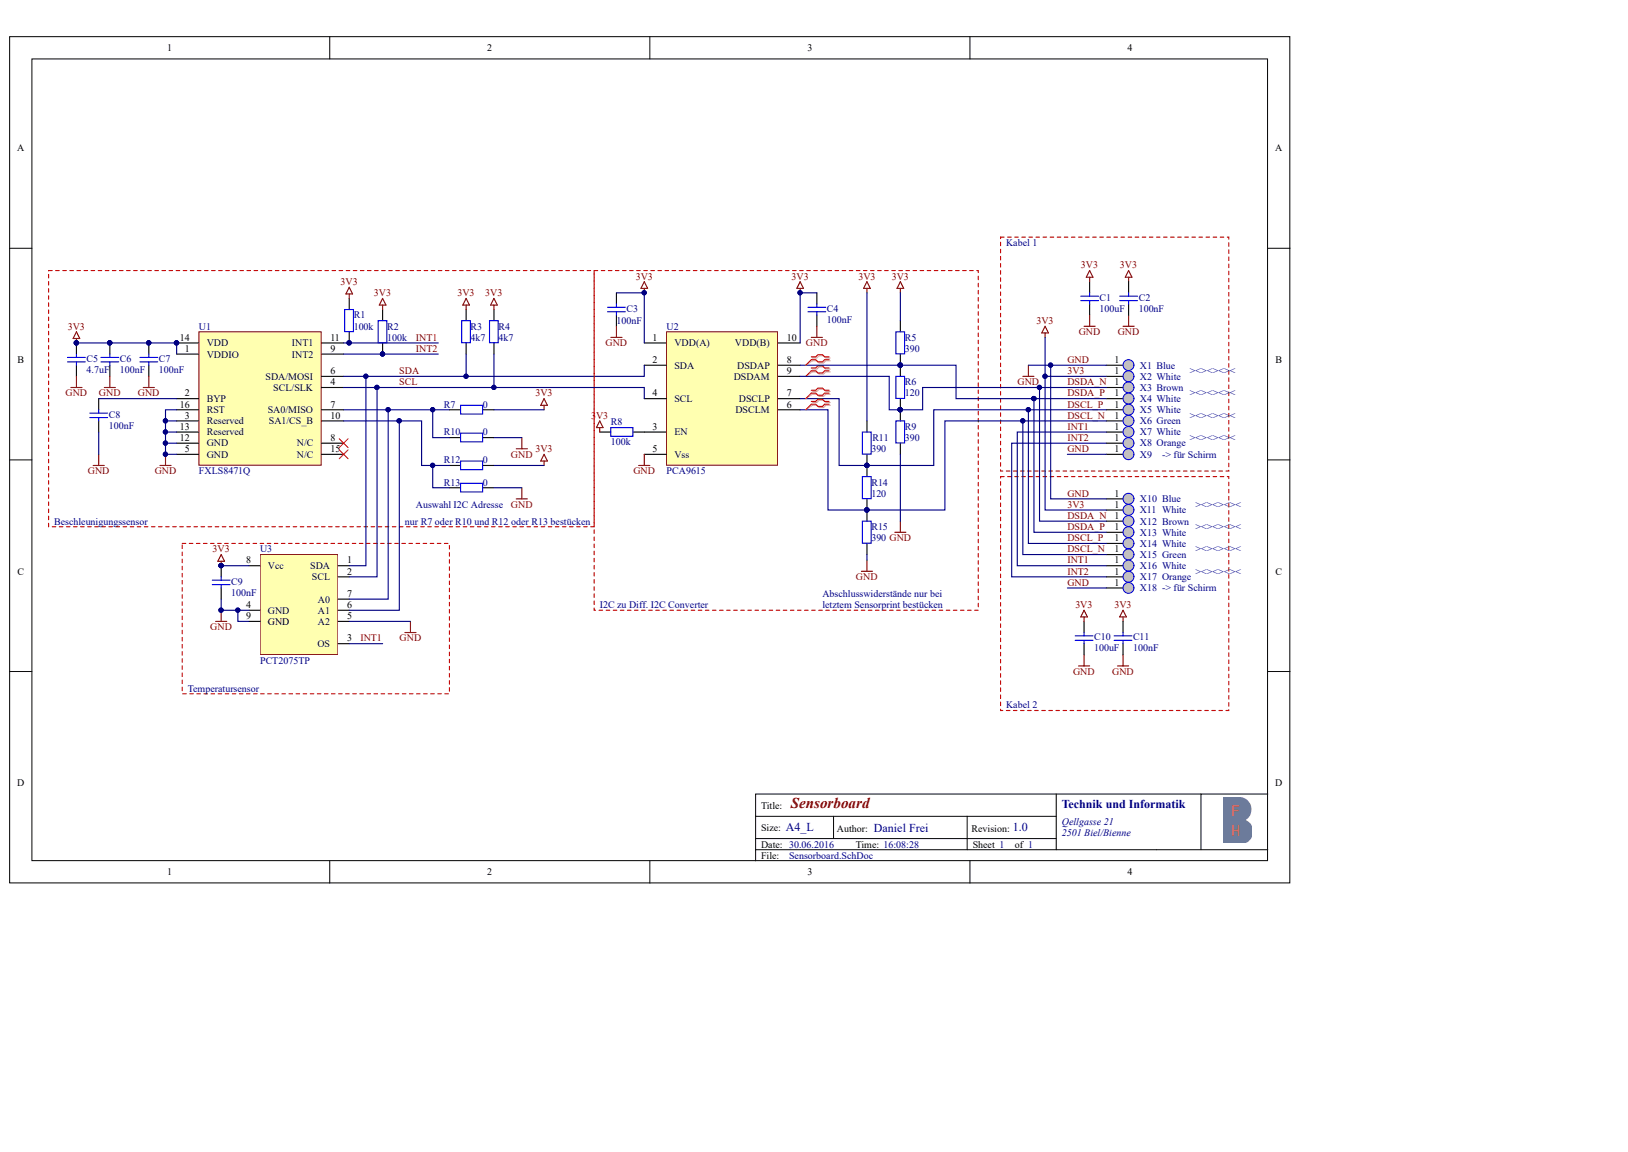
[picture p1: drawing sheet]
# Altium project Sensorboard.PrjPcb
1 sheet, 47 parts. Net scope: global (net labels, ports and power ports of the same name join across sheets).
Board file: Sensorboard.PcbDoc

## Sheet Sensorboard.SchDoc: Sensorboard
size A4; CheckedBy: <UPN>; Author: Daniel Frei; CompanyName: Berner Fachhochschule; DrawnBy: freid2; Organization: Technik und Informatik; Address1: Qellgasse 21; Address2: 2501 Biel/Bienne; DocumentNumber: <DOC NO>; Revision: 1.0; SheetNumber: 1; SheetTotal: 1

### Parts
C1  100uF  [CAPC3225[1210]X120]
C2  100nF  [CAPC1005[0402]X50]
C3  100nF  [CAPC1005[0402]X50]
C4  100nF  [CAPC1005[0402]X50]
C5  4.7uF  [CAPC1608[0603]X80]
C6  100nF  [CAPC1005[0402]X50]
C7  100nF  [CAPC1005[0402]X50]
C8  100nF  [CAPC1005[0402]X50]
C9  100nF  [CAPC1005[0402]X50]
C10  100uF  [CAPC3225[1210]X120]
C11  100nF  [CAPC1005[0402]X50]
R1  100k  [RESC1005[0402]X35]
R2  100k  [RESC1005[0402]X35]
R3  4k7  [RESC1005[0402]X35]
R4  4k7  [RESC1005[0402]X35]
R5  390  [RESC1005[0402]X35]
R6  120  [RESC1005[0402]X35]
R7  0  [RESC1005[0402]X35]
R8  100k  [RESC1005[0402]X35]
R9  390  [RESC1005[0402]X35]
R10  0  [RESC1005[0402]X35]
R11  390  [RESC1005[0402]X35]
R12  0  [RESC1005[0402]X35]
R13  0  [RESC1005[0402]X35]
R14  120  [RESC1005[0402]X35]
R15  390  [RESC1005[0402]X35]
U1  FXLS8471Q  [16 LEAD QFN]
U2  PCA9615  [TSSOP10]
U3  PCT2075TP  [HWSON8]
X1  Loch  [Loch]  (value not drawn)
X2  Loch  [Loch]  (value not drawn)
X3  Loch  [Loch]  (value not drawn)
X4  Loch  [Loch]  (value not drawn)
X5  Loch  [Loch]  (value not drawn)
X6  Loch  [Loch]  (value not drawn)
X7  Loch  [Loch]  (value not drawn)
X8  Loch  [Loch]  (value not drawn)
X9  Loch  [Loch _gross]  (value not drawn)
X10  Loch  [Loch]  (value not drawn)
X11  Loch  [Loch]  (value not drawn)
X12  Loch  [Loch]  (value not drawn)
X13  Loch  [Loch]  (value not drawn)
X14  Loch  [Loch]  (value not drawn)
X15  Loch  [Loch]  (value not drawn)
X16  Loch  [Loch]  (value not drawn)
X17  Loch  [Loch]  (value not drawn)
X18  Loch  [Loch _gross]  (value not drawn)

### Blocks framed on the sheet
Temperatursensor: C9 U3

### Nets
3V3: C1.2 C2.2 C3.2 C4.2 C5.2 C6.2 C7.2 C9.2 C10.2 C11.2 R1.2 R2.2 R3.2 R4.2 R5.2 R7.2 R8.1 R11.2 R12.2 U1.1(VDDIO) U1.14(VDD) U2.1(VDD(A)) U2.10(VDD(B)) U3.8(Vcc) X2.1 X11.1
GND: C1.1 C2.1 C3.1 C4.1 C5.1 C6.1 C7.1 C8.1 C9.1 C10.1 C11.1 R9.1 R10.2 R13.2 R15.1 U1.3(Reserved) U1.5(GND) U1.12(GND) U1.13(Reserved) U1.16(RST) U2.5(Vss) U3.4(GND) U3.5(A2) U3.9(GND) X1.1 X9.1 X10.1 X18.1
DSCL_N: R14.1 R15.2 U2.6(DSCLM) X6.1 X15.1
DSCL_P: R11.1 R14.2 U2.7(DSCLP) X5.1 X14.1
DSDA_N: R6.1 R9.2 U2.9(DSDAM) X3.1 X12.1
DSDA_P: R5.1 R6.2 U2.8(DSDAP) X4.1 X13.1
INT1: R1.1 U1.11(INT1) U3.3(OS) X7.1 X16.1
INT2: R2.1 U1.9(INT2) X8.1 X17.1
SCL: R4.1 U1.4(SCL/SLK) U2.4(SCL) U3.2(SCL)
SDA: R3.1 U1.6(SDA/MOSI) U2.2(SDA) U3.1(SDA)
NetC8_2: C8.2 U1.2(BYP)
NetR7_1: R7.1 R10.1 U1.7(SA0/MISO) U3.7(A0)
NetR8_2: R8.2 U2.3(EN)
NetR12_1: R12.1 R13.1 U1.10(SA1/CS_B) U3.6(A1)

Not connected (* = marked no-connect by the designer): U1 8(N/C)* 15(N/C)*

### Layout directives
differential pair: DSCL_N, DSCL_P, DSDA_N, DSDA_P

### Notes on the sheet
- Kabel 1
- Blue
- White
- Brown
- ><><><><
- Green
- Orange
- -> für Schirm
- (near R13) Auswahl I2C Adresse
- Beschleunigungssensor
- (near R13) nur R7 oder R10 und R12 oder R13 bestücken
- I2C zu Diff. I2C Converter
- Abschlusswiderstände nur bei
- letztem Sensorprint bestücken
- Kabel 2
